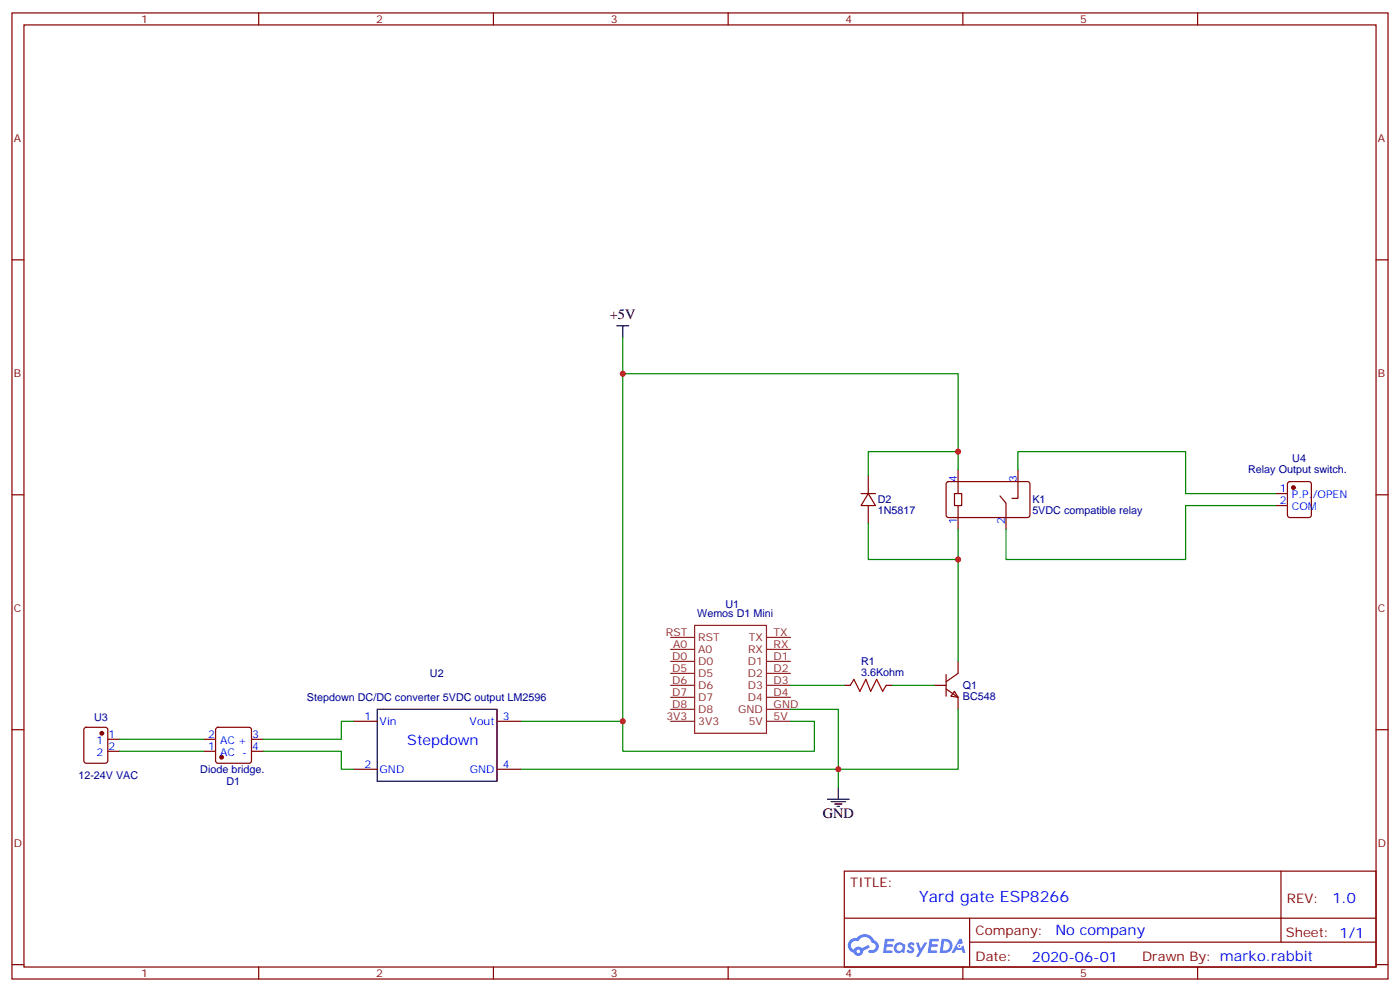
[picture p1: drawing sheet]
<svg xmlns="http://www.w3.org/2000/svg" width="412mm" height="292mm" viewBox="0 0 412 292" stroke-linecap="round" stroke-linejoin="round" font-family="sans-serif">
<g fill="none" stroke="#870000" stroke-width=".35">
<path d="M3.5 3.8h405.4v284.3h-405.4zM7.1 7.3h398.2v277.3h-398.2zM76.2 3.8v3.5M145.3 3.8v3.5M214.5 3.8v3.5M283.6 3.8v3.5M352.8 3.8v3.5M3.5 76.5h3.6M405.3 76.5h3.6M3.5 145.6h3.6M405.3 145.6h3.6M3.5 214.8h3.6"/>
<path d="M405.3 214.8h3.6M248.7 256.4h156.6v28.2h-156.6zM377.3 256.4v20.9M248.7 270.2h156.5M285.6 277.3h119.6M285.6 270.2v14.2M3.5 283.9h3.6M76.2 284.6v3.5M145.3 284.6v3.5M214.5 284.6v3.5M283.6 284.6v3.5M352.8 284.6v3.5"/>
<path d="M405.3 283.9h3.6"/>
</g>
<g fill="#5487ff">
<path d="M267.7 277.6a1.22 1.22 0 0 1 1.7 .2l-.4 .6a.47 .47 0 0 0-.3-.4 .47 .47 0 0 0-.5 .2l.1 .2a1.14 1.14 0 0 1 .8 1.8 1.14 1.14 0 0 1-1.9 0l-.2-.2 .5-.6 .7 .5a.29 .29 0 0 0 .3-.3 .29 .29 0 0 0-.2-.3 1.04 1.04 0 0 1-.6-1.7z"/>
<path d="M260.7 276.3h2.4l.3 .2-.2 .5-1.8 .1-.1 .8h1.5l.3 .4-.3 .4h-1.6l-.2 1.1h1.7l.2 .3-.2 .3-2.6 .1z"/>
<path d="M273.8 276.3h2.4l.3 .2-.1 .5-1.8 .1-.2 .8h1.6l.3 .4-.4 .4h-1.6l-.1 1.1h1.7l.2 .3-.2 .3-2.6 .1z"/>
<path d="M282.6 276.3h.7l.3 1.3-.6 .3a.69 .69 0 0 0-1 .3 .69 .69 0 0 0 .4 .9 .69 .69 0 0 0 .9-.6l.5-.2 .6 2.2h-.8l-.2-.9h-1.8l-.5 .9h-.8z"/>
<path d="M269.8 277.4h.8l.6 1.8 1.1-1.8h.9l-2.6 4.2h-.8l.9-1.5z"/>
<path d="M277.4 276.3l-.6 4.2h1.3a2.11 2.11 0 0 0 2.5-2.1 2.11 2.11 0 0 0-2.5-2.1zM278.1 277.1a1.39 1.39 0 0 1 1.7 1.4 1.39 1.39 0 0 1-1.8 1.3h-.3z"/>
<path d="M263.7 277.9a1.54 1.54 0 0 0-.1 2.2 1.54 1.54 0 0 0 2.2 .1l.6 .3 .3-2.3-.2-.3h-.4a1.49 1.49 0 0 0-2.4 0zM264 278.9a.94 .94 0 0 1 1.8 0 .94 .94 0 0 1-1.8 0z"/>
<path d="M250.4 276.7a2.18 2.18 0 0 0 1.1 3.7 1.44 1.44 0 0 0 1.6 .9 1.44 1.44 0 0 0 1.2-1.4l2-1.1-.5-.7-1.9 1a1.47 1.47 0 0 0-2.4 .4 1.39 1.39 0 0 1-.7-1.9 1.39 1.39 0 0 1 2-.5 2.12 2.12 0 0 1 2.2-1.3 2.12 2.12 0 0 1 1.9 1.7 1.14 1.14 0 0 1 1.1 1.4 1.14 1.14 0 0 1-1.7 .7 .43 .43 0 0 0-.5 .4 .43 .43 0 0 0 .4 .5 1.98 1.98 0 0 0 2.5-1.2 1.98 1.98 0 0 0-1.2-2.6 3.1 3.1 0 0 0-5.3-.6l-.9 .1zM252.3 280a.55 .55 0 0 1 1.1 0 .55 .55 0 0 1-1.1 0z"/>
<circle cx="282.6" cy="278.4" r=".26"/>
</g>
<g fill="none" stroke="#8c2424" stroke-width=".35">
<path d="M197.6 194.7h7M197.6 191.1h7M197.6 187.6h7M197.6 198.2h7M204.6 184.1h21.2v31.7h-21.2zM225.8 194.7h7M225.8 191.1h7M225.8 187.6h7M225.8 198.2h7M197.6 212.3h7M197.6 208.8h7M197.6 205.2h7"/>
<path d="M197.6 201.7h7M225.8 212.3h7M225.8 208.8h7M225.8 205.2h7M225.8 201.7h7"/>
</g>
<path d="M181.7 95.9h3.5M183.4 95.9v3.5M111.1 208.8h35.3v21.1h-35.3zM243.8 235.2h6.3M244.8 235.9h4.3M245.9 236.6h2.1M246.6 237.3h.7M246.9 231.7v3.5" fill="none" stroke="#000" stroke-width=".35"/>
<g fill="none" stroke="#870000" stroke-width=".35">
<path d="M255.8 140v5.3M282.2 138.2v7.1M299.9 138.2v8.5h-1.8M253.6 145.3h4.3M255.8 145.3l2.1 3.5h-4.3zM255.8 148.8v5.3M278.9 142l.5-.3 23.6 .1 .4 .7-.1 9.4-.6 .4h-23.6l-.4-.7v-9.1zM281.2 145.3h2.1v3.5h-2.1zM282.2 148.8v7.1M294.6 146l1.7 2.1v7.8M375.7 145.3h3.5M375.7 148.8h3.5"/>
<path d="M379.5 142l.4-.3h5.7l.6 .5 .1 9.4-.5 .7h-5.9l-.6-.4-.1-9.4zM278.7 198.5v6.4M282.2 194.7v3.5l-3.5 2.5M24.9 214.3l.5-.2h5.6l.7 .4v9.4l-.4 .7h-5.9l-.7-.4v-9.4zM31.7 217.6h3.6M60 217.6h3.5M63.7 214.3l.5-.2h9.2l.5 .2 .2 .5v9.1l-.3 .5-.4 .2h-9.2l-.5-.2-.2-.5v-9.1zM74.1 217.6h3.5M104.1 212.3h7M146.4 212.3h7.1M248.7 201.7h1.8M261.1 201.7h1.7"/>
<path d="M275.2 201.7h3.5M278.7 202.8l3.5 2.4v3.6M281.2 203.5l1 1.7-2.1-.3zM31.7 221.1h3.6M60 221.1h3.5M74.1 221.1h3.5M104.1 226.4h7M146.4 226.4h7.1"/>
</g>
<path d="M250.5 201.7l1-1.7 1.8 3.5 1.8-3.5 1.4 3.5 1.7-3.5 1.8 3.5 1.1-1.8" fill="none" stroke="#a10000" stroke-width=".35"/>
<g fill="#870000" stroke="#870000" stroke-width=".35">
<circle cx="65.3" cy="222.9" r=".53"/>
<circle cx="30" cy="215.8" r=".53"/>
<circle cx="381" cy="143.5" r=".53"/>
</g>
<g fill="none" stroke="#008700" stroke-width=".35">
<path d="M183.4 99.4v112.9M183.4 110h98.8v28.2M282.2 132.9h-26.4v7.1M299.9 138.2v-5.3h49.3v12.4h26.5M255.8 154.1v10.6h26.4M282.2 155.9v38.8M375.7 148.8h-26.5v15.9h-52.9v-8.8M35.3 217.6h24.7M104.1 212.3h-3.6v5.3h-22.9M153.5 212.3h29.9v8.8h56.5v-8.8h-7.1M232.8 208.8h14.1v17.6h-93.4M232.8 201.7h15.9"/>
<path d="M262.8 201.7h12.4M282.2 208.8v17.6h-35.3v5.3M35.3 221.1h24.7M77.6 221.1h22.9v5.3h3.6"/>
</g>
<g fill="#c00">
<circle cx="282.2" cy="164.7" r=".88"/>
<circle cx="246.9" cy="226.4" r=".88"/>
<circle cx="282.2" cy="132.9" r=".88"/>
<circle cx="183.4" cy="212.3" r=".88"/>
<circle cx="183.4" cy="110" r=".88"/>
</g>
<text font-size="4.6" fill="#00f" x="270.8" y="265.4">Yard gate ESP8266</text>
<g font-size="4.2">
<text x="179.6" y="93.8">+5V</text>
<text x="242.4" y="240.9">GND</text>
</g>
<g font-size="4.2" fill="#00f">
<text x="119.9" y="219.4">Stepdown</text>
<text x="392.5" y="265.7">1.0</text>
<text x="310.9" y="275.2">No company</text>
<text x="304" y="283">2020-06-01</text>
</g>
<g font-size="3.9" fill="#800">
<text x="250.5" y="261">TITLE:</text>
<text x="379.1" y="265.7">REV:</text>
<text x="287.4" y="275.2">Company:</text>
<text x="378.7" y="275.8">Sheet: 1/1</text>
<text x="287.4" y="282.9">Date:</text>
<text x="336.4" y="282.9">Drawn By: marko.rabbit</text>
</g>
<g font-size="3.2" fill="#800">
<text x="41.6" y="6.8">1</text>
<text x="110.8" y="6.8">2</text>
<text x="179.9" y="6.8">3</text>
<text x="249.1" y="6.8">4</text>
<text x="318.2" y="6.8">5</text>
<text x="4.1" y="41.9">A</text>
<text x="405.9" y="41.9">A</text>
<text x="4.1" y="111.1">B</text>
<text x="405.9" y="111.1">B</text>
<text x="4.1" y="180.2">C</text>
<text x="405.9" y="180.2">C</text>
<text x="4.1" y="249.3">D</text>
<text x="405.9" y="249.3">D</text>
<text x="41.6" y="287.6">1</text>
<text x="110.8" y="287.6">2</text>
<text x="179.9" y="287.6">3</text>
<text x="249.1" y="287.6">4</text>
<text x="318.2" y="287.6">5</text>
</g>
<g font-size="3.2" fill="#000080">
<text x="380.7" y="135.8">U4</text>
<text x="367.7" y="139.4">Relay Output switch.</text>
<text x="258.6" y="148.2">D2</text>
<text x="304.1" y="148.1">K1</text>
<text x="258.6" y="151.4">1N5817</text>
<text x="304.1" y="151.3">5VDC compatible relay</text>
<text x="213.7" y="179.1">U1</text>
<text x="205.4" y="181.7">Wemos D1 Mini</text>
<text x="253.7" y="195.7">R1</text>
<text x="126.7" y="199.3">U2</text>
<text x="253.7" y="198.9">3.6Kohm</text>
<text x="283.6" y="202.8">Q1</text>
<text x="90.4" y="206.3">Stepdown DC/DC converter 5VDC output LM2596</text>
<text x="283.6" y="206">BC548</text>
<text x="27.7" y="212.3">U3</text>
<text x="59" y="227.5">Diode bridge.</text>
<text x="23.1" y="229.2">12-24V VAC</text>
<text x="66.7" y="231">D1</text>
</g>
<g font-size="3.2" fill="#00f">
<text x="281.9" y="141.7" transform="rotate(-90 281.9 141.7)">4</text>
<text x="299.5" y="141.7" transform="rotate(-90 299.5 141.7)">3</text>
<text x="377" y="144.9">1</text>
<text x="377" y="148.4">2</text>
<text x="380.5" y="146.7">P.P./OPEN</text>
<text x="281.9" y="154.3" transform="rotate(-90 281.9 154.3)">1</text>
<text x="296" y="154.3" transform="rotate(-90 296 154.3)">2</text>
<text x="380.5" y="150.2">COM</text>
<text x="107.3" y="211.9">1</text>
<text x="111.8" y="213.4">Vin</text>
<text x="138.3" y="213.4">Vout</text>
<text x="148.2" y="211.9">3</text>
<text x="28.4" y="219">1</text>
<text x="31.9" y="217.2">1</text>
<text x="31.9" y="220.8">2</text>
<text x="61.3" y="220.8">1</text>
<text x="61.3" y="217.2">2</text>
<text x="64.8" y="219">AC +</text>
<text x="74.3" y="217.2">3</text>
<text x="74.3" y="220.8">4</text>
<text x="28.4" y="222.5">2</text>
<text x="64.8" y="222.5">AC -</text>
<text x="107.3" y="226.1">2</text>
<text x="111.8" y="227.5">GND</text>
<text x="138.4" y="227.5">GND</text>
<text x="148.2" y="226.1">4</text>
</g>
<g font-size="3.2" fill="#8d2323">
<text x="196.2" y="187.3">RST</text>
<text x="198.3" y="190.8">A0</text>
<text x="205.7" y="188.7">RST</text>
<text x="220.6" y="188.7">TX</text>
<text x="227.9" y="190.8">RX</text>
<text x="227.9" y="187.3">TX</text>
<text x="198" y="194.3">D0</text>
<text x="198" y="197.8">D5</text>
<text x="205.7" y="195.7">D0</text>
<text x="205.7" y="192.2">A0</text>
<text x="220.3" y="195.7">D1</text>
<text x="220.3" y="192.2">RX</text>
<text x="227.9" y="197.8">D2</text>
<text x="227.9" y="194.3">D1</text>
<text x="198" y="201.4">D6</text>
<text x="205.7" y="202.8">D6</text>
<text x="205.7" y="199.2">D5</text>
<text x="220.3" y="202.8">D3</text>
<text x="220.3" y="199.2">D2</text>
<text x="227.9" y="201.4">D3</text>
<text x="198" y="208.4">D8</text>
<text x="198" y="204.9">D7</text>
<text x="205.7" y="209.8">D8</text>
<text x="205.7" y="206.3">D7</text>
<text x="217.4" y="209.8">GND</text>
<text x="220.3" y="206.3">D4</text>
<text x="227.9" y="208.4">GND</text>
<text x="227.9" y="204.9">D4</text>
<text x="196.3" y="211.9">3V3</text>
<text x="205.7" y="213.4">3V3</text>
<text x="220.5" y="213.4">5V</text>
<text x="227.9" y="211.9">5V</text>
</g>
</svg>
